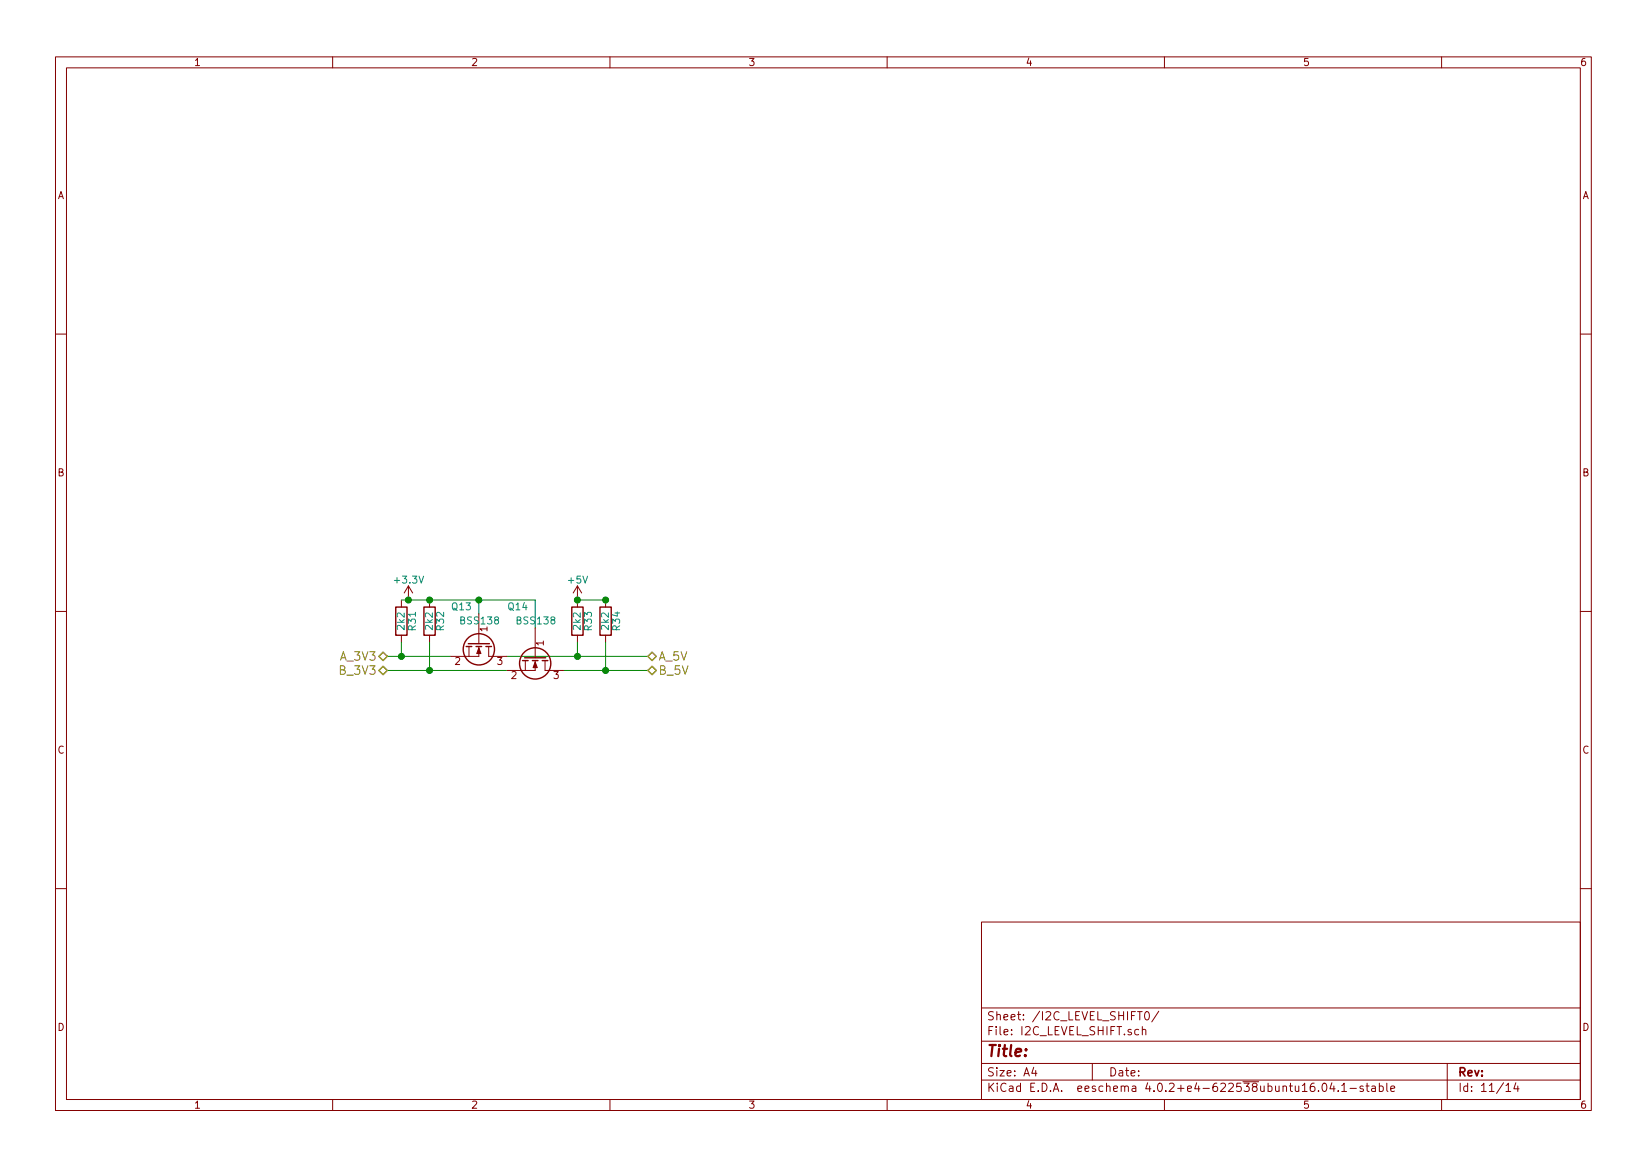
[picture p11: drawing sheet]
<svg xmlns="http://www.w3.org/2000/svg" width="297mm" height="210mm" viewBox="0 0 297 210" stroke-linecap="round" stroke-linejoin="round" font-family="sans-serif">
<g fill="none" stroke="#840000" stroke-width=".18">
<path d="M10 10.3h277v189.9h-277zM12 12.2h273v186.1h-273zM60 10.3v1.9M110 10.3v1.9M160 10.3v1.9M210 10.3v1.9M260 10.3v1.9M10 60.2h2M285 60.2h2M10 110.3h2M72.4 108.2v1.3M72.4 114.5v1.3"/>
<path d="M73.7 105.7l-.8 1.2M73.7 105.7v2.5M73.7 105.7l.7 1.2M77.5 108.2v1.3M77.5 114.5v1.3M84.6 116.6v1.8M86.4 110.7v5.4M86.4 116.6v1.8h-5.1M88.1 116.6v1.8h3.3M94.7 119.1v1.8M96.5 113.3v5.3M96.5 119.1v1.8h-5.1"/>
<path d="M98.3 119.1v1.8h3.3M104.1 105.7v3.8M104.1 114.5v1.3M104.1 105.7l-.7 1.2M104.1 105.7l.8 1.2M109.2 108.2v1.3M109.2 114.5v1.3M285 110.3h2M10 160.2h2M177 166.3h108v32h-108zM285 160.2h2M60 198.3v1.9"/>
<path d="M110 198.3v1.9M160 198.3v1.9M177 194.8h108M177 191.8h108M177 187.8h108M177 181.8h108M186.4 192.5l-.3 1h.9M186.8 193v1M197 191.8v3M205.2 182.4h.8M205.4 185.7l-.5-.1-.3 .3 .1 .6 .2 .1 .5-.1M206 185.7l.2-.1 .4 .1 .1 .9"/>
<path d="M206 185.1v1.5M206.6 182.6l.2-.2a.81 .81 0 0 1 .6 .6 .81 .81 0 0 1-.3 .8l-.2 .1a.79 .79 0 0 1-.3-1.3zM209 182.3l-1.3 2M210 198.3v1.9M237.8 196.7v.1M238.6 195.5l.2-.2a.81 .81 0 0 1 .6 .6 .81 .81 0 0 1-.3 .8l-.2 .1a.79 .79 0 0 1-.3-1.3zM240.2 195.2l-.3 1.1h.9M240.6 195.8v1M241.4 196.7v.1M242 195.8l.4-.5v1.5M242 196.8h.8M243.5 196.3h1.1"/>
<path d="M245.8 195.9a.37 .37 0 0 0-.5 .1v.3l.5 .1 .1 .1-.2 .3-.4-.1M246.4 195.8h.5M246.6 195.3v1.3l.3 .2M247.4 195.9h.6l.1 .9M248.1 196.2l-.5 .1-.3 .2 .3 .3 .5-.1M248.8 195.9l.4-.1 .3 .3-.1 .6h-.6M248.8 195.3v1.5M250.1 195.3v1.3l.2 .2M250.8 196.3l.7-.1v-.3l-.4-.1-.3 .2 .1 .7h.6M260 198.3v1.9M261 191.8v6.5M271.6 195.8l.4-.5v1.5"/>
<path d="M271.6 196.8h.9M273.4 195.2l-.4 1.1h1M273.7 195.8v1"/>
</g>
<g fill="none" stroke="#840000" stroke-width=".25">
<path d="M71.4 109.5h2v5h-2zM76.5 109.5h2v5h-2zM84.1 116.6h1M84.5 116.1h3.8M85.9 116.6h1M87.6 116.6h1M94.2 119.1h1M94.6 118.6h3.8M96 119.1h1M97.8 119.1h1M103.1 109.5h2.1v5h-2.1zM108.2 109.5h2v5h-2z"/>
<circle cx="86.4" cy="117.1" r="2.82"/>
<circle cx="96.5" cy="119.6" r="2.82"/>
</g>
<path d="M69.8 118.4h11.5M72.4 108.2h24.1v5.1M72.4 115.8v2.6M73.7 108.2h.1M77.5 115.8v5.1M86.4 108.2v2.5M91.4 118.4h25.4M104.1 108.2h5.1M104.1 115.8v2.6M109.2 115.8v5.1M69.8 120.9h21.6M101.6 120.9h15.2" fill="none" stroke="#008400" stroke-width=".18"/>
<g fill="#008400" stroke="#008400" stroke-width=".25">
<circle cx="72.4" cy="118.4" r=".51"/>
<circle cx="77.5" cy="120.9" r=".51"/>
<circle cx="77.5" cy="108.2" r=".51"/>
<circle cx="86.4" cy="108.2" r=".51"/>
<circle cx="104.1" cy="108.2" r=".51"/>
<circle cx="109.2" cy="108.2" r=".51"/>
<circle cx="109.2" cy="120.9" r=".51"/>
<circle cx="104.1" cy="118.4" r=".51"/>
<circle cx="73.7" cy="108.2" r=".51"/>
</g>
<path d="M68.3 118.4l.8-.8 .7 .8-.7 .7zM116.8 118.4l.8-.8 .8 .8-.8 .7zM68.3 120.9l.8-.8 .7 .8-.7 .8zM116.8 120.9l.8-.8 .8 .8-.8 .8z" fill="none" stroke="#848400" stroke-width=".25"/>
<g fill="#840000" stroke="#840000" stroke-width=".18">
<path d="M86.4 116.8l.3 1.1h-.7z"/>
<path d="M96.5 119.4l.4 1h-.8z"/>
</g>
<text font-size="2.8" fill="#840000" x="178" y="190.5">Title:</text>
<g font-size="2.1" fill="#848400">
<text x="61.4" y="119.1">A_3V3</text>
<text x="118.8" y="119.1">A_5V</text>
<text x="61.4" y="121.7">B_3V3</text>
<text x="118.8" y="121.7">B_5V</text>
</g>
<g font-size="2.1" fill="#840000">
<text x="178" y="184">Sheet: /I2C_LEVEL_SHIFT0/</text>
<text x="178" y="186.7">File: I2C_LEVEL_SHIFT.sch</text>
<text x="178" y="196.9">KiCad E.D.A. eeschema 4.0.2+e4-622538ubuntu16.04.1-stable</text>
<text x="178" y="194.1">Size: A4</text>
<text x="200" y="194.1">Date:</text>
<text x="263" y="194.1">Rev:</text>
<text x="263" y="196.9">Id: 11/14</text>
</g>
<g font-size="1.8" fill="#840000">
<text x="35" y="11.9">1</text>
<text x="85" y="11.9">2</text>
<text x="135" y="11.9">3</text>
<text x="185" y="11.9">4</text>
<text x="235" y="11.9">5</text>
<text x="285" y="11.9">6</text>
<text x="10.4" y="35.9">A</text>
<text x="285.4" y="35.9">A</text>
<text x="10.4" y="85.9">B</text>
<text x="285.4" y="85.9">B</text>
<text x="87.9" y="113.9" transform="rotate(-90 87.9 113.9)">1</text>
<text x="82.1" y="119.9">2</text>
<text x="89.7" y="119.9">3</text>
<text x="98" y="116.4" transform="rotate(-90 98 116.4)">1</text>
<text x="92.2" y="122.4">2</text>
<text x="99.8" y="122.4">3</text>
<text x="10.4" y="135.9">C</text>
<text x="285.4" y="135.9">C</text>
<text x="10.4" y="185.9">D</text>
<text x="285.4" y="185.9">D</text>
<text x="35" y="199.9">1</text>
<text x="85" y="199.9">2</text>
<text x="135" y="199.9">3</text>
<text x="185" y="199.9">4</text>
<text x="235" y="199.9">5</text>
<text x="285" y="199.9">6</text>
</g>
<g font-size="1.8" fill="#008484">
<text x="71.3" y="105.2">+3.3V</text>
<text x="102.5" y="105.2">+5V</text>
<text x="72.9" y="113.5" transform="rotate(-90 72.9 113.5)">2k2</text>
<text x="75" y="113.6" transform="rotate(-90 75 113.6)">R31</text>
<text x="78" y="113.5" transform="rotate(-90 78 113.5)">2k2</text>
<text x="80.1" y="113.6" transform="rotate(-90 80.1 113.6)">R32</text>
<text x="81.5" y="110">Q13</text>
<text x="83.2" y="112.6">BSS138</text>
<text x="91.7" y="110">Q14</text>
<text x="93.4" y="112.6">BSS138</text>
<text x="104.7" y="113.5" transform="rotate(-90 104.7 113.5)">2k2</text>
<text x="106.7" y="113.6" transform="rotate(-90 106.7 113.6)">R33</text>
<text x="109.8" y="113.5" transform="rotate(-90 109.8 113.5)">2k2</text>
<text x="111.8" y="113.6" transform="rotate(-90 111.8 113.6)">R34</text>
</g>
</svg>
